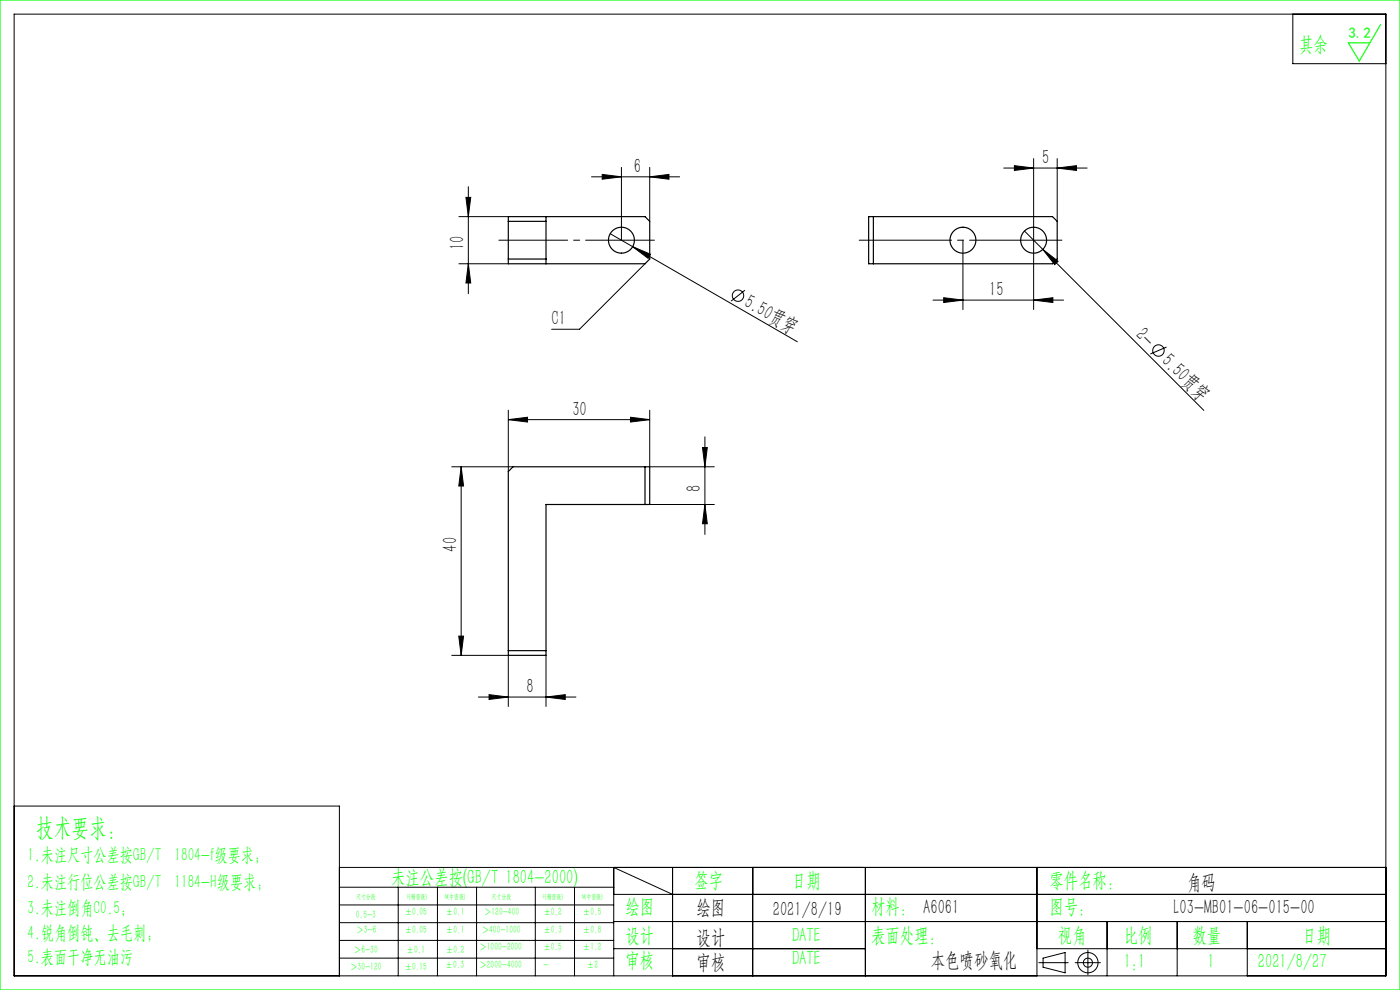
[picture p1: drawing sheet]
<svg xmlns="http://www.w3.org/2000/svg" width="297mm" height="210mm" viewBox="0 0 297 210" stroke-linecap="round" stroke-linejoin="round" font-family="sans-serif">
<g fill="none" stroke="#000" stroke-width=".21">
<path d="M3 3h291v204h-291zM274.3 3v10.5h19.7M99.4 39.6v22.7M125.5 37.5h18.7M127.8 37l4 .5-4 .5zM131.8 35.5v15.5M137.8 37.5l4.1-.5v1zM137.8 35.5v11.5M212.9 35.6h17.7M215.2 35.1l4.1 .5-4.1 .6zM219.3 33.6v32.1M224.3 33.6v13.4"/>
<path d="M224.3 35.6l4.1-.5v1.1zM97.4 46h10.4M97.4 56h10.4M98.8 41.9h1.1l-.5 4.1zM99.4 56l.5 4h-1.1zM129.5 49.6l39.7 22.9M134.2 52.3l3.8 1.6-.5 .9zM136.8 56l-13.9 13.8h-5.9M204.3 51v14.7M217.3 49l3.9 3.9M221.2 52.9l3.3 2.5-.8 .7zM221.2 52.9l34.2 34.2"/>
<path d="M158 61.6l-2.9 2.3M197.9 63.7h27.7M200.2 63.2l4.1 .5-4.1 .5zM219.3 63.7l4.1-.5v1zM247.5 73.6l-3.5 1.5M95.8 99h13M97.8 99l.5 4.1h-1zM97.8 99v40M107.8 87v13M107.8 89h30M107.8 89l4.1-.5v1zM133.8 88.5l4 .5-4 .5z"/>
<path d="M137.8 87v12h13.7M149 94.9h1l-.5 4.1zM149.5 92.7v20.7M137.8 107h13.7M149.5 107l.5 4.1h-1zM95.8 139h12v10.9M97.3 134.9h1l-.5 4.1zM115.8 139v10.9M101.5 147.9h20.7M103.8 147.4l4 .5-4 .5zM115.8 147.9l4.1-.5v1zM3 171h69v36"/>
<path d="M72 184h222M72 188.2h58.2M72 192h58.2M72 195.7h58.2M72 199.5h58.2M84.5 188.2v18.8M92.8 188.2v18.8M101.1 188.2v18.8M113.6 188.2v18.8M121.9 188.2v18.8M130.2 189.7h163.8M130.2 195.5h163.8"/>
<path d="M142.7 189.7l-12.5-5.7v23M142.7 184v23M159.7 184v23M183.6 184v23M220 184v23M234.9 195.5v11.5M249.7 195.5v11.5M264.6 195.5v11.5M72 203.2h58.2M130.2 201.2h53.4M220 201.2h74M220.4 204.2h6.2"/>
<path d="M221.3 203.2l4.7-1.1v4.3l-4.7-1.2zM228.1 204.2h5.3M230.8 201.5v5.3"/>
<circle cx="156.6" cy="62.7" r="1.21"/>
<circle cx="245.8" cy="74.4" r="1.21"/>
<circle cx="230.8" cy="204.2" r="2.15"/>
<circle cx="230.8" cy="204.2" r=".96"/>
</g>
<path d="M225.3 51h-43" fill="none" stroke="#000" stroke-width=".21" stroke-dasharray="30.5 1.3 1.3 1.3" stroke-dashoffset="10.9"/>
<path d="M138.8 51h-33" fill="none" stroke="#000" stroke-width=".21" stroke-dasharray="30.5 1.3 1.3 1.3" stroke-dashoffset="15.9"/>
<path d="M0 0h297v210h-297zM292.9 5.2l-4.5 7.7-2.4-3.8h4.6" fill="none" stroke="#0f0" stroke-width=".25"/>
<g fill="#000">
<path d="M134.2 52.3l3.8 1.6-.5 .9zM221.2 52.9l3.3 2.5-.8 .7z"/>
<path d="M127.8 37l4 .5-4 .5zM137.8 37.5l4.1-.5v1zM215.2 35.1l4.1 .5-4.1 .6zM224.3 35.6l4.1-.5v1.1zM200.2 63.2l4.1 .5-4.1 .5zM219.3 63.7l4.1-.5v1zM107.8 89l4.1-.5v1zM133.8 88.5l4 .5-4 .5z"/>
<path d="M98.8 41.9h1.1l-.5 4.1zM99.4 56l.5 4h-1.1zM97.8 99l.5 4.1h-1zM97.3 134.9h1l-.5 4.1zM149 94.9h1l-.5 4.1zM149.5 107l.5 4.1h-1z"/>
<path d="M115.8 147.9l4.1-.5v1zM103.8 147.4l4 .5-4 .5z"/>
</g>
<g fill="none" stroke="#000" stroke-width=".25">
<path d="M107.8 55h8M107.8 46h29l1 1v8l-1 1h-29zM107.8 47h8M115.8 46v10M184.3 46h39l1 1v8l-1 1h-39zM185.3 46v10M108.8 99h29v8h-22v32h-8v-39zM136.8 99v8M107.8 138h8"/>
<circle cx="131.8" cy="51" r="2.75"/>
<circle cx="204.3" cy="51" r="2.75"/>
<circle cx="219.3" cy="51" r="2.75"/>
</g>
<text font-size="5.4" fill="#0f0" x="7.7" y="177.2">技术要求：</text>
<g font-size="4.4" fill="#0f0">
<text x="275.6" y="10.8">其余</text>
<text x="83" y="187.5">未注公差按(GB/T 1804-2000)</text>
<text x="147.3" y="188">签字</text>
<text x="168" y="188">日期</text>
<text x="222.6" y="188">零件名称：</text>
<text x="132.7" y="193.6">绘图</text>
<text x="184.8" y="193.6">材料： A6061</text>
<text x="222.6" y="193.6">图号：</text>
<text x="132.7" y="199.8">设计</text>
<text x="168" y="199.8">DATE</text>
<text x="184.8" y="199.8">表面处理：</text>
<text x="224.4" y="199.8">视角</text>
<text x="238.4" y="199.8">比例</text>
<text x="253" y="199.8">数量</text>
<text x="276.3" y="199.8">日期</text>
<text x="132.7" y="205.1">审核</text>
<text x="168" y="204.6">DATE</text>
<text x="238.4" y="205.3">1:1</text>
<text x="256.2" y="205.3">1</text>
<text x="266.9" y="205.3">2021/8/27</text>
</g>
<g font-size="4.4">
<text x="221.1" y="34.8">5</text>
<text x="134.4" y="36.6">6</text>
<text x="98.5" y="53.1" transform="rotate(-90 98.5 53.1)">10</text>
<text x="157.6" y="64.9" transform="rotate(30 157.6 64.9)">5.50贯穿</text>
<text x="209.9" y="62.8">15</text>
<text x="117" y="69">C1</text>
<text x="240.7" y="71.2" transform="rotate(45 240.7 71.2)">2-</text>
<text x="246.2" y="76.7" transform="rotate(45 246.2 76.7)">5.50贯穿</text>
<text x="121.4" y="88.1">30</text>
<text x="148.7" y="104.3" transform="rotate(-90 148.7 104.3)">8</text>
<text x="97" y="117" transform="rotate(-90 97 117)">40</text>
<text x="111.7" y="147">8</text>
<text x="251.8" y="188.6">角码</text>
<text x="147.8" y="194">绘图</text>
<text x="163.9" y="194.3">2021/8/19</text>
<text x="249" y="194">L03-MB01-06-015-00</text>
<text x="147.8" y="200.2">设计</text>
<text x="147.8" y="205.5">审核</text>
<text x="197.5" y="205">本色喷砂氧化</text>
</g>
<g font-size="4" fill="#0f0">
<text x="5.9" y="182.6">1.未注尺寸公差按GB/T 1804-f级要求；</text>
<text x="5.9" y="188.4">2.未注行位公差按GB/T 1184-H级要求；</text>
<text x="5.9" y="193.9">3.未注倒角C0.5；</text>
<text x="5.9" y="199.2">4.锐角倒钝、去毛刺；</text>
<text x="5.9" y="204.2">5.表面干净无油污</text>
</g>
<text font-size="3.2" fill="#0f0" x="286.1" y="8">3.2</text>
<g font-size="2.3" fill="#0f0">
<text x="75.5" y="194.7">0.5-3</text>
<text x="75.6" y="198">＞3-6</text>
<text x="85.9" y="194.2">±0.05</text>
<text x="85.9" y="198">±0.05</text>
<text x="94.6" y="194.2">±0.1</text>
<text x="94.6" y="198">±0.1</text>
<text x="102.2" y="198">＞400-1000</text>
<text x="102.7" y="194.2">＞120-400</text>
<text x="115.3" y="194.2">±0.2</text>
<text x="115.3" y="198">±0.3</text>
<text x="123.7" y="194.2">±0.5</text>
<text x="123.7" y="198">±0.8</text>
<text x="75.1" y="202.2">＞6-30</text>
<text x="86.3" y="202.2">±0.1</text>
<text x="94.6" y="202.2">±0.2</text>
<text x="101.7" y="201.6">＞1000-2000</text>
<text x="115.3" y="201.6">±0.5</text>
<text x="123.7" y="201.6">±1.2</text>
<text x="74.3" y="205.8">＞30-120</text>
<text x="85.9" y="205.8">±0.15</text>
<text x="94.5" y="205.4">±0.3</text>
<text x="101.7" y="205.4">＞2000-4000</text>
<text x="115.3" y="205.4">-</text>
<text x="124.5" y="205.4">±2</text>
</g>
<g font-size="1.5" fill="#0f0">
<text x="75.5" y="190.6">尺寸分段</text>
<text x="86.4" y="190.6">F(精密级)</text>
<text x="94.4" y="190.6">M(中密级)</text>
<text x="104.3" y="190.6">尺寸分段</text>
<text x="115.2" y="190.6">F(精密级)</text>
<text x="123.5" y="190.6">M(中密级)</text>
</g>
</svg>
